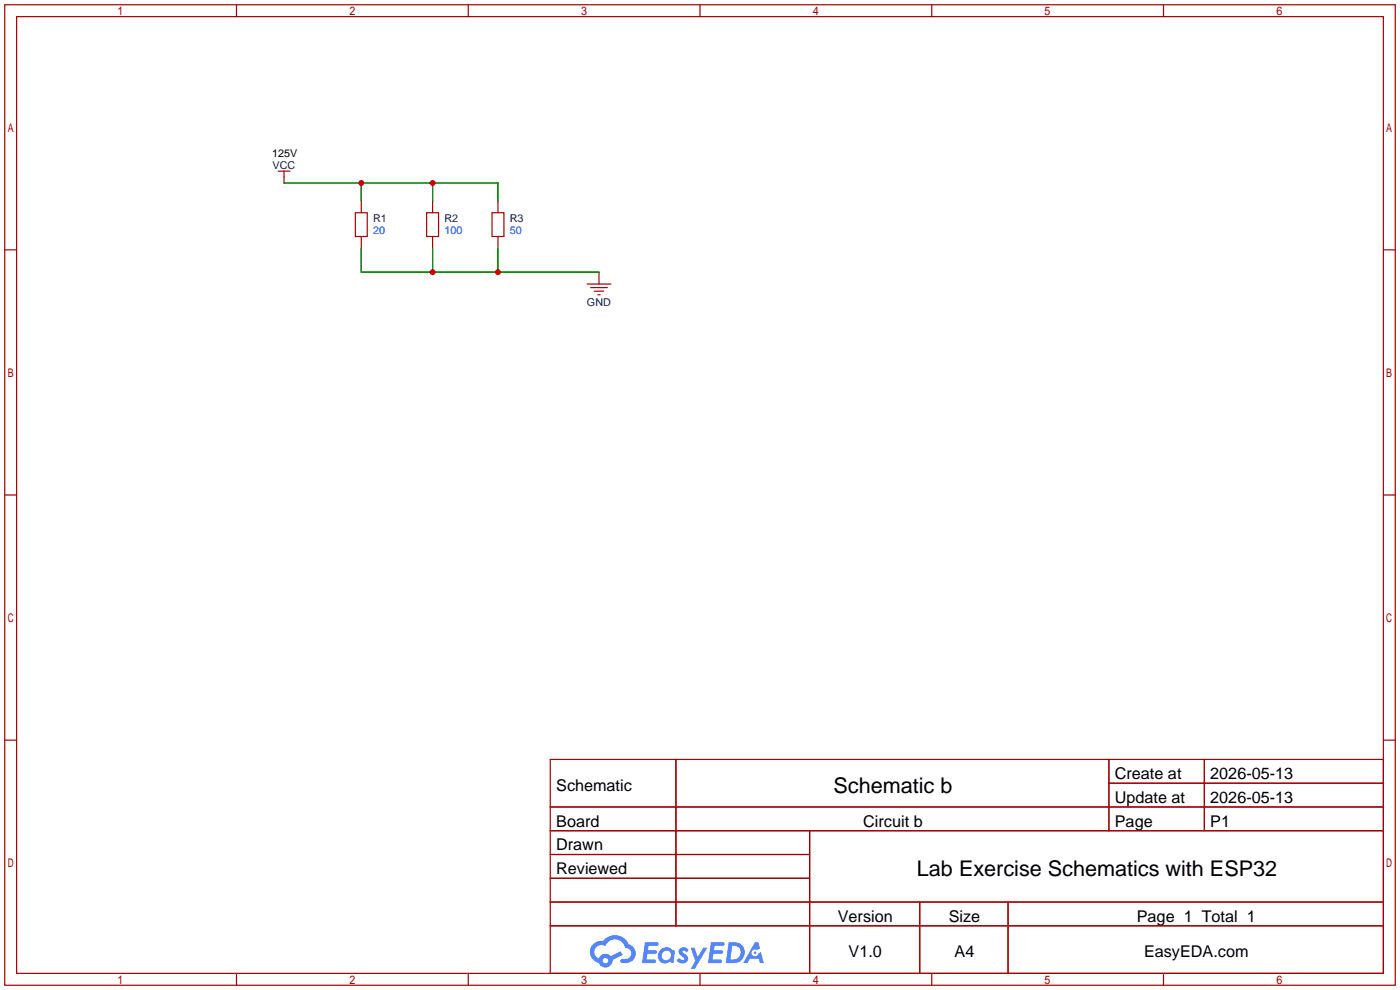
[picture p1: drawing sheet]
<svg xmlns="http://www.w3.org/2000/svg" width="299mm" height="212mm" viewBox="0 0 299 212" stroke-linecap="round" stroke-linejoin="round" font-family="sans-serif">
<g fill="none" stroke="#a10000" stroke-width=".25">
<path d="M1 1h297.2v209.6h-297.2zM3.6 3.6h292.1v204.4h-292.1zM50.5 1v2.6M100.1 1v2.6M149.6 1v2.6M199.1 1v2.6M248.7 1v2.6M1 53.4h2.6M295.7 53.4h2.5M1 105.8h2.6M295.7 105.8h2.5M1 158.2h2.6"/>
<path d="M295.7 158.2h2.5M117.6 162.3h178.1v45.7h-178.1zM117.6 172.5h178.1M117.6 177.5h178.1M144.5 162.3v35.6M173 177.5v30.5M237 162.3v15.2M237 167.4h58.7M257.4 162.3v15.2M117.6 182.6h55.4M117.6 192.8h178.1M117.6 187.7h55.4"/>
<path d="M117.6 197.9h178.1M196.6 192.8v15.2M215.4 192.8v15.2M50.5 208v2.6M100.1 208v2.6M149.6 208v2.6M199.1 208v2.6M248.7 208v2.6"/>
</g>
<g fill="#5487ff">
<path d="M145.3 202.7a1.3 1.3 0 0 1 1.9 .3l-.4 .6a.54 .54 0 0 0-.9-.2l.1 .2a1.34 1.34 0 0 1 .9 1.8 1.47 1.47 0 0 1-2.3-.1l.5-.6 .8 .5a.31 .31 0 0 0 .4-.3 .31 .31 0 0 0-.3-.4 1.12 1.12 0 0 1-.7-1.8z"/>
<path d="M147.6 202.5h.9l.6 2 1.2-2h.9l-2.7 4.6h-.9l1-1.7z"/>
<path d="M137.8 201.4h1.7a1.31 1.31 0 0 1 1.2 .2 .4 .4 0 0 1-.3 .5l-1.8 .1-.1 .9h1.6a.4 .4 0 0 1 .4 .4 .4 .4 0 0 1-.5 .4h-1.6l-.2 1.2h1.4a.46 .46 0 0 1 .5 0 .46 .46 0 0 1 .1 .5l-.4 .2h-2.6z"/>
<path d="M151.9 201.4h1.7a1.32 1.32 0 0 1 1.2 .2 .39 .39 0 0 1-.3 .5l-1.8 .1-.1 .9h1.6a.4 .4 0 0 1 .4 .4 .4 .4 0 0 1-.4 .4h-1.7l-.2 1.2h1.4a.46 .46 0 0 1 .5 0 .46 .46 0 0 1 .1 .5l-.4 .2h-2.6z"/>
<path d="M161.3 201.4h.8l.3 1.3-.6 .4a.75 .75 0 0 0-1.1 .3 .75 .75 0 0 0 .5 1 .75 .75 0 0 0 .9-.7l.5-.2 .6 2.3h-.8l-.3-.9h-1.8l-.5 .9h-1z"/>
<path d="M155.7 201.4l-.6 4.4h1.5a2.27 2.27 0 0 0 2.6-2.2 2.27 2.27 0 0 0-2.7-2.2zM156.5 202.1a1.5 1.5 0 0 1 1.8 1.6 1.5 1.5 0 0 1-1.9 1.4h-.3z"/>
<path d="M141.2 203a1.6 1.6 0 0 0-.3 2.3 1.6 1.6 0 0 0 2.3 .2l.7 .3 .3-2.4-.1-.3-.5-.1a1.58 1.58 0 0 0-2.4 0zM141.8 203.5a.98 .98 0 0 1 1.6 .4 .98 .98 0 0 1-1.1 1.3 .94 .94 0 0 1-.9-.7 .94 .94 0 0 1 .4-1z"/>
<path d="M126.8 201.8a2.37 2.37 0 0 0 1.1 4 1.54 1.54 0 0 0 1.8 1 1.54 1.54 0 0 0 1.2-1.6l2.2-1.1-.5-.8-2 1a1.57 1.57 0 0 0-2.7 .5 1.5 1.5 0 0 1-.7-2.1 1.5 1.5 0 0 1 2.2-.5 2.23 2.23 0 0 1 2.3-1.4 2.23 2.23 0 0 1 2 1.8 1.16 1.16 0 0 1 1.2 1.1 1.16 1.16 0 0 1-1.1 1.2h-.7a.47 .47 0 0 0-.5 .4 .47 .47 0 0 0 .4 .5 2.17 2.17 0 0 0 2.5-.9 2.17 2.17 0 0 0-.3-2.7l-.8-.4a3.2 3.2 0 0 0-5.5-.7l-1.1 .1zM128.8 205.3a.6 .6 0 0 1 1.2 0 .6 .6 0 0 1-1.2 0z"/>
<circle cx="161.4" cy="203.6" r=".28"/>
</g>
<g fill="none" stroke="#a10000" stroke-width=".25">
<path d="M59.4 36.6h2.6M60.7 36.6v2.5M75.9 45.5h2.6v5h-2.6zM77.2 42.9v2.6M77.2 50.5v2.6M91.2 45.5h2.5v5h-2.5zM92.5 42.9v2.6M92.5 50.5v2.6M105.2 45.5h2.5v5h-2.5zM106.4 42.9v2.6M106.4 50.5v2.6M128 58.2v2.5"/>
<path d="M125.5 60.7h5.1M126.2 61.5h3.6M127 62.2h2M127.8 63h.5"/>
</g>
<path d="M60.7 39.1h45.7v3.8M77.2 39.1v3.8M92.5 39.1v3.8M77.2 53.1v5.1h50.8M92.5 53.1v5.1M106.4 53.1v5.1" fill="none" stroke="#008700" stroke-width=".25"/>
<g fill="#c00">
<circle cx="77.2" cy="39.1" r=".63"/>
<circle cx="92.5" cy="39.1" r=".63"/>
<circle cx="106.4" cy="58.2" r=".63"/>
<circle cx="92.5" cy="58.2" r=".63"/>
</g>
<g font-size="4.6">
<text x="178.2" y="169.4">Schematic b</text>
<text x="196" y="187.2">Lab Exercise Schematics with ESP32</text>
</g>
<g font-size="3.5">
<text x="238.3" y="166.5">Create at</text>
<text x="258.7" y="166.5">2026-05-13</text>
<text x="118.9" y="169.1">Schematic</text>
<text x="238.3" y="171.6">Update at</text>
<text x="258.7" y="171.6">2026-05-13</text>
<text x="118.9" y="176.7">Board</text>
<text x="184.5" y="176.7">Circuit b</text>
<text x="238.3" y="176.7">Page</text>
<text x="258.7" y="176.7">P1</text>
<text x="118.9" y="181.8">Drawn</text>
<text x="118.9" y="186.8">Reviewed</text>
<text x="179.1" y="197">Version</text>
<text x="202.8" y="197">Size</text>
<text x="243" y="197">Page 1 Total 1</text>
<text x="181.4" y="204.6">V1.0</text>
<text x="204" y="204.6">A4</text>
<text x="244.5" y="204.6">EasyEDA.com</text>
</g>
<text font-size="2.3" x="58.2" y="33.6">125V</text>
<g font-size="2.3" fill="#000080">
<text x="58.3" y="36.1">VCC</text>
<text x="79.8" y="47.5">R1</text>
<text x="95" y="47.5">R2</text>
<text x="109" y="47.5">R3</text>
<text x="125.5" y="65.3">GND</text>
</g>
<g font-size="2.3" fill="#00f">
<text x="79.8" y="50.1">20</text>
<text x="95" y="50.1">100</text>
<text x="109" y="50.1">50</text>
</g>
</svg>
